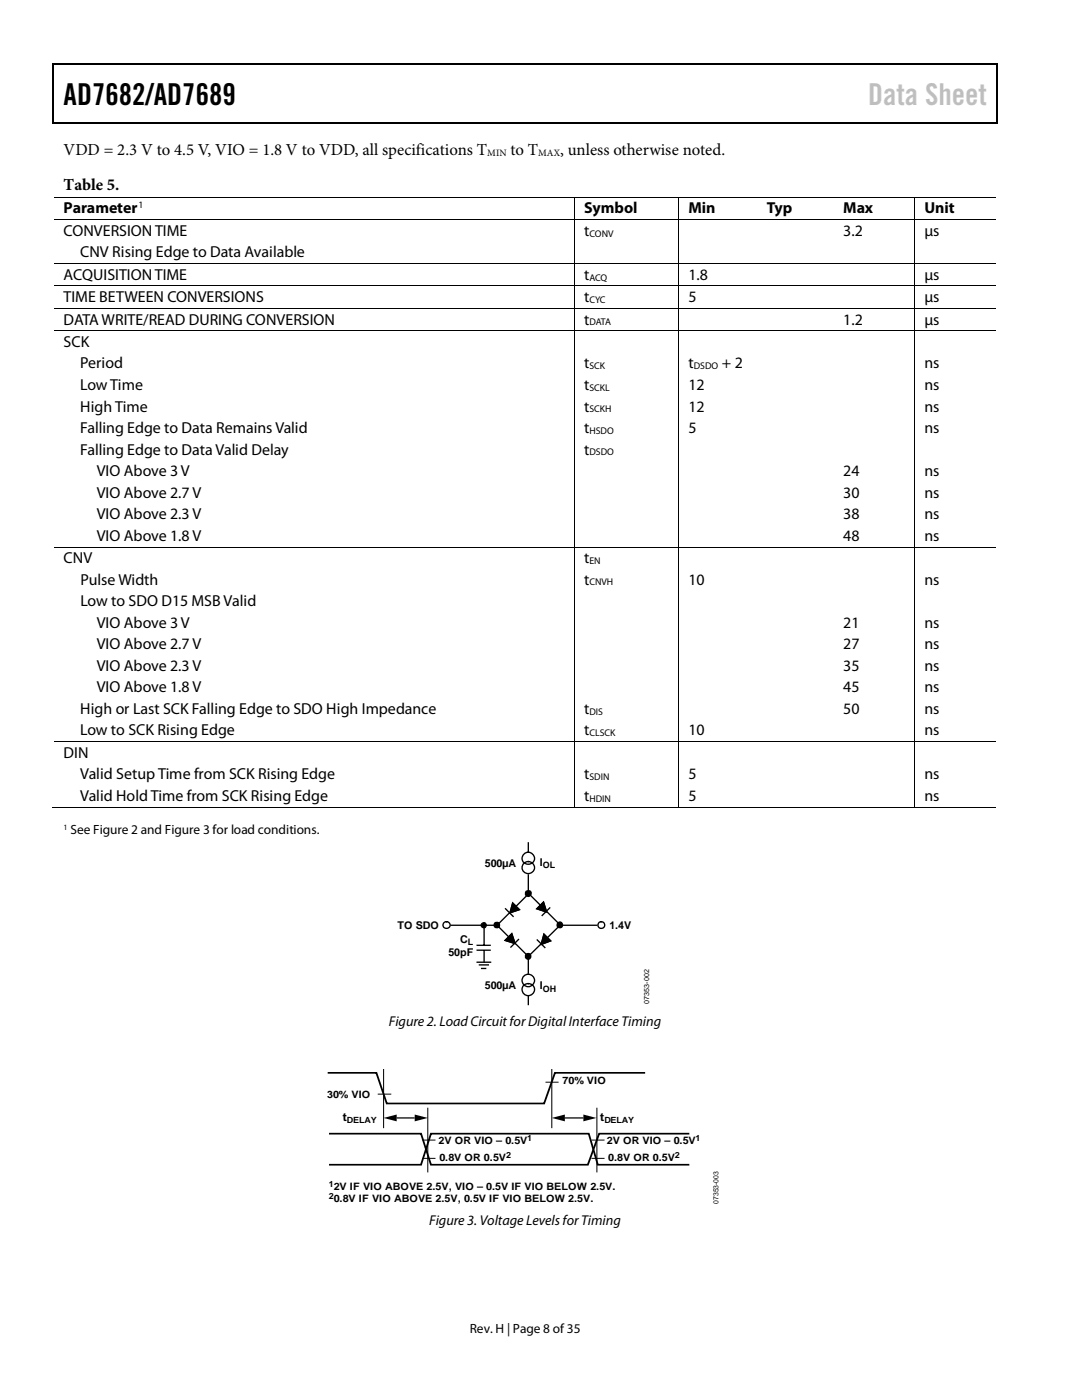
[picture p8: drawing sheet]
<svg xmlns="http://www.w3.org/2000/svg" width="216mm" height="279mm" viewBox="0 0 216 279" stroke-linecap="round" stroke-linejoin="round" font-family="sans-serif">
<g fill="#000">
<path d="M10.5 12.7h.3v1h-.3zM10.5 12.7h.3v.3h-.3zM133.3 12.7h.3v.3h-.3zM198.8 12.7h.2v1h-.2zM198.8 12.7h.2v.3h-.2zM10.5 24.4h.3v.2h-.3zM114.6 39.2h.1v.2h-.1zM133.1 24.4h.2v.2h-.2zM135.4 39.2h.2v.2h-.2zM151.1 39.2h.2v.2h-.2zM166.4 39.2h.1v.2h-.1zM182.5 39.2h.1v.2h-.1z"/>
<path d="M198.8 24.4h.2v.2h-.2zM114.6 43.8h.1v.1h-.1zM114.6 52.5h.1v.2h-.1zM114.6 57h.1v.2h-.1zM135.4 43.8h.2v.1h-.2zM135.4 52.5h.2v.2h-.2zM135.4 57h.2v.2h-.2zM151.1 43.8h.2v.1h-.2zM151.1 52.5h.2v.2h-.2zM151.1 57h.2v.2h-.2zM166.4 43.8h.1v.1h-.1zM166.4 52.5h.1v.2h-.1z"/>
<path d="M166.4 57h.1v.2h-.1zM182.5 43.8h.1v.1h-.1zM182.5 52.5h.1v.2h-.1zM182.5 57h.1v.2h-.1zM114.6 61.5h.1v.1h-.1zM114.6 66h.1v.1h-.1zM135.4 61.5h.2v.1h-.2zM135.4 66h.2v.1h-.2zM151.1 61.5h.2v.1h-.2zM151.1 66h.2v.1h-.2zM166.4 61.5h.1v.1h-.1zM166.4 66h.1v.1h-.1z"/>
<path d="M182.5 61.5h.1v.1h-.1zM182.5 66h.1v.1h-.1zM114.6 109.1h.1v.2h-.1zM135.4 109.1h.2v.2h-.2zM151.1 109.1h.2v.2h-.2zM166.4 109.1h.1v.2h-.1zM182.5 109.1h.1v.2h-.1zM114.6 147.9h.1v.2h-.1zM135.4 147.9h.2v.2h-.2zM151.1 147.9h.2v.2h-.2zM166.4 147.9h.1v.2h-.1zM182.5 147.9h.1v.2h-.1z"/>
<path d="M114.6 161h.1v.2h-.1zM135.4 161h.2v.2h-.2zM150.8 161h.2v.2h-.2zM166.1 161h.2v.2h-.2zM182.5 161h.1v.2h-.1z"/>
<circle cx="105.4" cy="178.3" r=".6"/>
<circle cx="99.2" cy="184.6" r=".55"/>
<circle cx="105.4" cy="190.9" r=".57"/>
<circle cx="111.7" cy="184.6" r=".55"/>
</g>
<path d="M10.7 13.7v10.7M10.8 12.8h122.5M133.6 12.8h65.2M198.9 13.7v10.7M10.8 24.5h188" fill="none" stroke="#000" stroke-width=".25"/>
<g fill="none" stroke="#000" stroke-width=".2">
<path d="M10.8 39.3h103.8M114.6 39.4v4.4M114.7 39.3h20.7M135.5 39.4v4.4M135.6 39.3h15.5M151.3 39.3h15.1M166.5 39.3h16M182.5 39.4v4.4M182.6 39.3h16.2M10.8 43.9h103.8M10.8 52.6h103.8M10.8 57.1h103.8"/>
<path d="M114.6 43.9v8.6M114.6 52.7v4.3M114.6 57.2v4.3M114.7 43.9h20.7M114.7 52.6h20.7M114.7 57.1h20.7M135.5 43.9v8.6M135.5 52.7v4.3M135.5 57.2v4.3M135.6 43.9h15.5M135.6 52.6h15.5M135.6 57.1h15.5"/>
<path d="M151.3 43.9h15.1M151.3 52.6h15.1M151.3 57.1h15.1M166.5 43.9h16M166.5 52.6h16M166.5 57.1h16M182.5 43.9v8.6M182.5 52.7v4.3M182.5 57.2v4.3M182.6 43.9h16.2M182.6 52.6h16.2M182.6 57.1h16.2"/>
<path d="M10.8 61.6h103.8M10.8 66h103.8M114.6 61.6v4.4M114.6 66.1v43M114.7 61.6h20.7M114.7 66h20.7M135.5 61.6v4.4M135.5 66.1v43M135.6 61.6h15.5M135.6 66h15.5M151.3 61.6h15.1M151.3 66h15.1"/>
<path d="M166.5 61.6h16M166.5 66h16M182.5 61.6v4.4M182.5 66.1v43M182.6 61.6h16.2M182.6 66h16.2M10.8 109.2h103.8M114.6 109.3v38.6M114.7 109.2h20.7M135.5 109.3v38.6M135.6 109.2h15.5M151.3 109.2h15.1"/>
<path d="M166.5 109.2h16M182.5 109.3v38.6M182.6 109.2h16.2M10.8 148h103.8M114.6 148.1v12.9M114.7 148h20.7M135.5 148.1v12.9M135.6 148h15.5M151.3 148h15.1M166.5 148h16M182.5 148.1v12.9M182.6 148h16.2"/>
<path d="M10.5 161.1h104.1M114.7 161.1h20.7M135.6 161.1h46.9M182.6 161.1h16.2"/>
</g>
<g fill="none" stroke="#000" stroke-width=".27">
<path d="M105.3 178.5l-6 6.1M105.4 168.2v1.8M105.4 174.6v3.1M105.6 178.4l6.1 6.2M89.9 184.7h8.8M99.3 184.7l6.1 6.2M105.4 191.1v3.1M105.4 198.8v1.7M111.6 184.8l-6.1 6M112.1 184.7h7.1"/>
<circle cx="105.4" cy="178.3" r=".6"/>
<circle cx="105.4" cy="171.3" r="1.24"/>
<circle cx="105.4" cy="173.2" r="1.23"/>
<circle cx="89.1" cy="184.6" r=".7"/>
<circle cx="99.2" cy="184.6" r=".55"/>
<circle cx="105.4" cy="190.9" r=".57"/>
<circle cx="105.4" cy="195.7" r="1.24"/>
<circle cx="105.4" cy="197.5" r="1.22"/>
<circle cx="111.7" cy="184.6" r=".55"/>
</g>
<circle cx="120" cy="184.6" r=".68" fill="#fff"/>
<g fill="none" stroke="#000" stroke-width=".27">
<path d="M95.1 192h2.9M95.1 189.6h2.8M95.1 188.7h2.8M95.5 192.6h2.1M96 193.3h1M96.6 185v3.7M96.6 189.6v2.5M100.9 181.4l1.5 1.5"/>
<circle cx="120" cy="184.6" r=".68"/>
</g>
<circle cx="96.5" cy="184.7" r=".52" fill="#000"/>
<circle cx="96.5" cy="184.7" r=".52" fill="none" stroke="#000" stroke-width=".2"/>
<path d="M102.3 180.2l1.3 1.3-1.8 .7z" fill="#fff"/>
<path d="M102.3 180.2l1.3 1.3-1.8 .7zM107.2 187.6l1.5 1.5" fill="none" stroke="#000" stroke-width=".27"/>
<path d="M102.3 180.2l1.3 1.3-1.8 .7z" fill="#000"/>
<path d="M108.5 186.4l1.4 1.4-1.9 .7z" fill="#fff"/>
<path d="M103.5 187.5l-1.6 1.5M108.5 186.4l1.4 1.4-1.9 .7z" fill="none" stroke="#000" stroke-width=".27"/>
<path d="M108.5 186.4l1.4 1.4-1.9 .7z" fill="#000"/>
<path d="M100.8 187.7l1.3-1.4 .6 2z" fill="#fff"/>
<path d="M100.8 187.7l1.3-1.4 .6 2zM109.7 181.2l-1.5 1.5" fill="none" stroke="#000" stroke-width=".27"/>
<path d="M100.8 187.7l1.3-1.4 .6 2z" fill="#000"/>
<path d="M107.1 181.4l1.3-1.4 .7 2z" fill="#fff"/>
<path d="M107.1 181.4l1.3-1.4 .7 2z" fill="none" stroke="#000" stroke-width=".27"/>
<path d="M107.1 181.4l1.3-1.4 .7 2zM76.5 223.1l2.7-.7v1.4zM82.8 222.4l2.6 .7-2.6 .7zM110.1 223.1l2.6-.7v1.4zM116.4 222.4l2.6 .7-2.6 .7z" fill="#000"/>
<path d="M65.4 214.1h9.7l2.1 6.1h31.4l2.1-6.1h18M65.7 232.4h18.3l2-6.1h31.5l1.8 6.1h18.2M65.7 226.3h18.3l2 6.1h31.3l2.3-6.1h17.9" fill="none" stroke="#000" stroke-width=".35"/>
<path d="M75.4 218.4h2.7M76.5 213.3v11.8M108.8 216h2.7M110.1 213.3v11.8M84.3 227.5h2.6M84.3 231.2h2.6M85.4 221.1v12.9M118 227.5h2.6M118 231.2h2.6M119.1 221.1v12.9" fill="none" stroke="#000" stroke-width=".2"/>
<path d="M79.2 223.1h3.6M112.7 223.1h3.7" fill="none" stroke="#000" stroke-width=".26"/>
<text font-size="6" x="12.7" y="20.9">AD7682/AD7689</text>
<text font-size="6" fill="#c1c1c1" x="173.2" y="20.9">Data Sheet</text>
<g font-size="3.3">
<text x="12.7" y="30.9">VDD = 2.3 V to 4.5 V, VIO = 1.8 V to VDD, all specifications T</text>
<text x="101.9" y="30.9">to T</text>
<text x="111.8" y="30.9">, unless otherwise noted.</text>
<text x="12.7" y="38">Table 5.</text>
</g>
<g font-size="3.2">
<text x="12.7" y="42.6">Parameter</text>
<text x="12.7" y="47.1">CONVERSION TIME</text>
<text x="116.5" y="47.1">t</text>
<text x="116.5" y="42.6">Symbol</text>
<text x="137.4" y="42.6">Min</text>
<text x="153" y="42.6">Typ</text>
<text x="168.3" y="42.6">Max</text>
<text x="168.3" y="47.1">3.2</text>
<text x="184.4" y="47.1">µs</text>
<text x="184.4" y="42.6">Unit</text>
<text x="16" y="51.4">CNV Rising Edge to Data Available</text>
<text x="12.7" y="55.8">ACQUISITION TIME</text>
<text x="116.5" y="55.8">t</text>
<text x="137.4" y="55.8">1.8</text>
<text x="184.4" y="55.8">µs</text>
<text x="12.7" y="60.3">TIME BETWEEN CONVERSIONS</text>
<text x="12.7" y="64.8">DATA WRITE/READ DURING CONVERSION</text>
<text x="116.5" y="64.8">t</text>
<text x="116.5" y="60.3">t</text>
<text x="137.4" y="60.3">5</text>
<text x="168.3" y="64.8">1.2</text>
<text x="184.4" y="60.3">µs</text>
<text x="184.4" y="64.8">µs</text>
<text x="12.7" y="69.3">SCK</text>
<text x="16" y="73.5">Period</text>
<text x="16" y="77.9">Low Time</text>
<text x="116.5" y="73.5">t</text>
<text x="116.5" y="77.9">t</text>
<text x="137.4" y="73.5">t</text>
<text x="137.4" y="77.9">12</text>
<text x="144" y="73.5">+ 2</text>
<text x="184.4" y="73.5">ns</text>
<text x="184.4" y="77.9">ns</text>
<text x="16" y="82.1">High Time</text>
<text x="116.5" y="82.1">t</text>
<text x="137.4" y="82.1">12</text>
<text x="184.4" y="82.1">ns</text>
<text x="16" y="86.4">Falling Edge to Data Remains Valid</text>
<text x="116.5" y="86.4">t</text>
<text x="137.4" y="86.4">5</text>
<text x="184.4" y="86.4">ns</text>
<text x="16" y="90.7">Falling Edge to Data Valid Delay</text>
<text x="19.3" y="95">VIO Above 3 V</text>
<text x="116.5" y="90.7">t</text>
<text x="168.3" y="95">24</text>
<text x="184.4" y="95">ns</text>
<text x="19.3" y="99.3">VIO Above 2.7 V</text>
<text x="168.3" y="99.3">30</text>
<text x="184.4" y="99.3">ns</text>
<text x="19.3" y="103.6">VIO Above 2.3 V</text>
<text x="19.3" y="107.9">VIO Above 1.8 V</text>
<text x="168.3" y="103.6">38</text>
<text x="168.3" y="107.9">48</text>
<text x="184.4" y="103.6">ns</text>
<text x="184.4" y="107.9">ns</text>
<text x="12.7" y="112.4">CNV</text>
<text x="116.5" y="112.4">t</text>
<text x="16" y="116.7">Pulse Width</text>
<text x="116.5" y="116.7">t</text>
<text x="137.4" y="116.7">10</text>
<text x="184.4" y="116.7">ns</text>
<text x="16" y="121">Low to SDO D15 MSB Valid</text>
<text x="19.3" y="125.3">VIO Above 3 V</text>
<text x="168.3" y="125.3">21</text>
<text x="184.4" y="125.3">ns</text>
<text x="19.3" y="129.6">VIO Above 2.7 V</text>
<text x="168.3" y="129.6">27</text>
<text x="184.4" y="129.6">ns</text>
<text x="19.3" y="133.9">VIO Above 2.3 V</text>
<text x="168.3" y="133.9">35</text>
<text x="184.4" y="133.9">ns</text>
<text x="16" y="142.5">High or Last SCK Falling Edge to SDO High Impedance</text>
<text x="19.3" y="138.2">VIO Above 1.8 V</text>
<text x="116.5" y="142.5">t</text>
<text x="168.3" y="138.2">45</text>
<text x="168.3" y="142.5">50</text>
<text x="184.4" y="138.2">ns</text>
<text x="184.4" y="142.5">ns</text>
<text x="16" y="146.8">Low to SCK Rising Edge</text>
<text x="116.5" y="146.8">t</text>
<text x="137.4" y="146.8">10</text>
<text x="184.4" y="146.8">ns</text>
<text x="12.7" y="151.3">DIN</text>
<text x="16" y="155.5">Valid Setup Time from SCK Rising Edge</text>
<text x="116.5" y="155.5">t</text>
<text x="137.4" y="155.5">5</text>
<text x="184.4" y="155.5">ns</text>
<text x="16" y="159.9">Valid Hold Time from SCK Rising Edge</text>
<text x="116.5" y="159.9">t</text>
<text x="137.4" y="159.9">5</text>
<text x="184.4" y="159.9">ns</text>
</g>
<g font-size="2.8">
<text x="77.6" y="204.7">Figure 2. Load Circuitfor Digital Interface Timing</text>
<text x="85.6" y="244.6">Figure 3. Voltage Levels for Timing</text>
</g>
<g font-size="2.7">
<text x="14.1" y="166.5">See Figure 2 and Figure 3 for load conditions.</text>
<text x="93.7" y="266">Rev. H | Page 8 of35</text>
</g>
<g font-size="2.4">
<text x="68.4" y="223.6">t</text>
<text x="119.8" y="223.6">t</text>
</g>
<g font-size="2.1">
<text x="96.8" y="173">500µA</text>
<text x="107.7" y="172.8">I</text>
<text x="79.3" y="185.5">TO SDO</text>
<text x="121.6" y="185.3">1.4V</text>
<text x="89.5" y="190.7">50pF</text>
<text x="91.8" y="188.1">C</text>
<text x="96.8" y="197.4">500µA</text>
<text x="107.7" y="197.4">I</text>
</g>
<g font-size="2">
<text x="65.3" y="219.1">30% VIO</text>
<text x="112.3" y="216.4">70% VIO</text>
<text x="87.5" y="228.3">2V OR VIO – 0.5V</text>
<text x="87.7" y="231.7">0.8V OR 0.5V</text>
<text x="121.1" y="228.3">2V OR VIO – 0.5V</text>
<text x="121.4" y="231.7">0.8V OR 0.5V</text>
<text x="66.6" y="237.5">2V IF VIO ABOVE 2.5V, VIO – 0.5V IF VIO BELOW 2.5V.</text>
<text x="66.6" y="239.9">0.8V IF VIO ABOVE 2.5V, 0.5V IF VIO BELOW 2.5V.</text>
</g>
<g font-size="1.9">
<text x="97.2" y="31.1">MIN</text>
<text x="107.4" y="31.1">MAX</text>
<text x="27.6" y="41.5">1</text>
<text x="117.6" y="47.2">CONV</text>
<text x="117.6" y="56">ACQ</text>
<text x="117.6" y="60.5">CYC</text>
<text x="117.6" y="64.9">DATA</text>
<text x="117.6" y="73.7">SCK</text>
<text x="138.4" y="73.7">DSDO</text>
<text x="117.6" y="78">SCKL</text>
<text x="117.6" y="82.3">SCKH</text>
<text x="117.6" y="86.6">HSDO</text>
<text x="117.6" y="90.9">DSDO</text>
<text x="117.6" y="112.6">EN</text>
<text x="117.6" y="116.8">CNVH</text>
<text x="117.6" y="142.6">DIS</text>
<text x="117.6" y="146.9">CLSCK</text>
<text x="117.6" y="155.7">SDIN</text>
<text x="117.6" y="160">HDIN</text>
</g>
<g font-size="1.8">
<text x="108.3" y="173.3">OL</text>
<text x="93.4" y="188.7">L</text>
<text x="108.3" y="197.9">OH</text>
</g>
<g font-size="1.7">
<text x="69.2" y="224.2">DELAY</text>
<text x="105.2" y="227.8">1</text>
<text x="120.6" y="224.2">DELAY</text>
<text x="138.7" y="227.8">1</text>
<text x="101" y="231.2">2</text>
<text x="134.7" y="231.2">2</text>
<text x="65.6" y="237">1</text>
<text x="65.6" y="239.4">2</text>
</g>
<text font-size="1.6" x="12.7" y="165.6">1</text>
<g font-size="1.4">
<text x="129.6" y="200.3" transform="rotate(-90 129.6 200.3)">07353-002</text>
<text x="143.4" y="240.3" transform="rotate(-90 143.4 240.3)">07353-003</text>
</g>
</svg>
